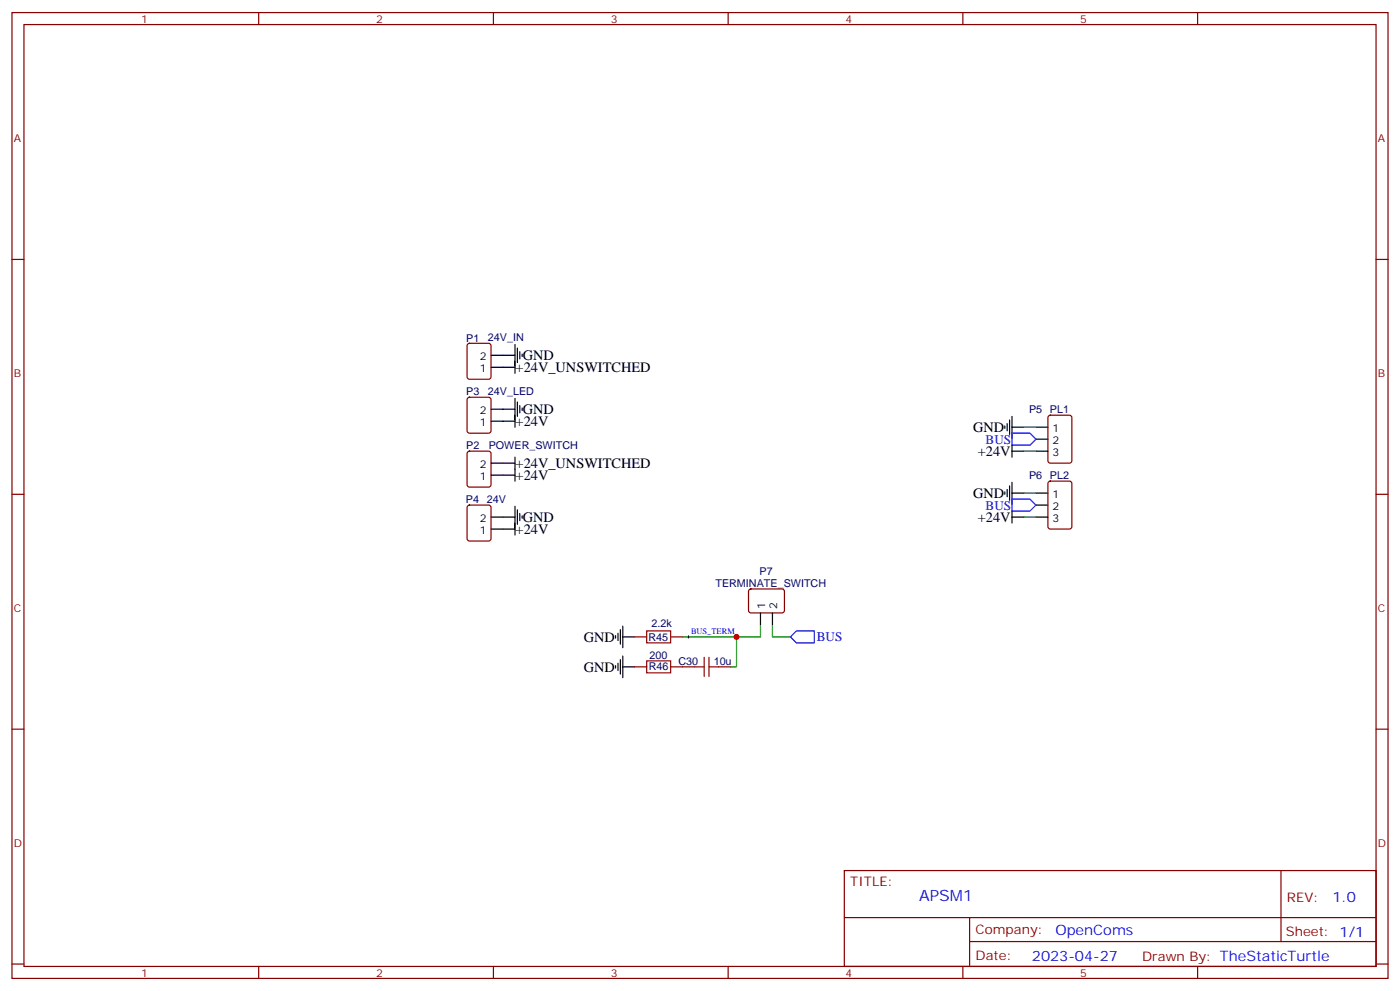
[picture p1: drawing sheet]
<svg xmlns="http://www.w3.org/2000/svg" width="412mm" height="292mm" viewBox="0 0 412 292" stroke-linecap="round" stroke-linejoin="round" font-family="sans-serif">
<g fill="none" stroke="#870000" stroke-width=".35">
<path d="M3.5 3.7h405.4v284.3h-405.4zM7.1 7.2h398.2v277.3h-398.2zM76.2 3.7v3.5M145.3 3.7v3.5M214.5 3.7v3.5M283.6 3.7v3.5M352.8 3.7v3.5M3.5 76.4h3.6M405.3 76.4h3.6M137.8 117.2l.5-.3h5.6l.7 .5v9.4l-.4 .7h-5.9l-.7-.4v-9.4zM137.8 101.3l.5-.2h5.6l.7 .4v9.4l-.4 .7-5.9 .1-.7-.5v-9.4zM137.8 133l.5-.2h5.6l.7 .5v9.4l-.4 .6-5.9 .1-.7-.5v-9.4z"/>
<path d="M308.9 122.4l.5-.2h5.6l.7 .5v12.9l-.4 .7h-5.9l-.7-.4v-13zM3.5 145.5h3.6M137.8 148.9l.5-.2h5.6l.7 .4v9.5l-.4 .6-5.9 .1-.7-.5v-9.4zM308.9 141.8l.5-.2h5.6l.7 .5v12.9l-.4 .7-5.9 .1-.7-.5v-13zM405.3 145.5h3.6M220.7 173.6l.5-.2h9.4l.5 .7-.1 5.9-.6 .4h-9.5l-.4-.7v-5.6zM187 196.3h3.5M187 187.5h3.5M197.6 196.3h7M197.6 187.5h3.5M211.7 196.3h3.5M3.5 214.7h3.6"/>
<path d="M405.3 214.7h3.6M248.7 256.3h156.6v28.2h-156.6zM377.3 256.3v20.9M248.7 270.1h156.5M285.6 277.2h119.6M285.6 270.1v14.2M3.5 283.8h3.6M76.2 284.5v3.5M145.3 284.5v3.5M214.5 284.5v3.5M283.6 284.5v3.5M352.8 284.5v3.5"/>
<path d="M405.3 283.8h3.6"/>
</g>
<g fill="none" stroke="#000" stroke-width=".35">
<path d="M144.6 108.1h7.1M144.6 104.6h7.1M151.7 101.4v8.5M151.7 117.3v8.5M152.4 102.5v4.2M152.4 118.4v4.2M153.1 103.5v2.2M153.1 119.4v2.1M153.8 104.2v.8M144.6 139.9h7.1M144.6 136.3h7.1M144.6 124h7.1"/>
<path d="M144.6 120.5h7.1M151.7 134.6v7M153.8 120.1v.7M296 125.4v.7M296.7 124.7v2.1M297.4 123.6v4.3M298.1 125.8h3.5M298.1 132.8h3.5M298.1 122.6v6.3M298.1 131.1v3.5M305.2 129.3h3.5M305.2 125.8h3.5"/>
<path d="M305.2 132.8h3.5M144.6 155.8h7.1M144.6 152.2h7.1M151.7 149v8.5M152.4 150.1v4.2M153.1 151.2v2.1M153.8 151.9v.7M296 144.8v.7M296.7 144.1v2.1M297.4 143.1v4.2M298.1 152.2h3.5M298.1 145.2h3.5"/>
<path d="M298.1 142v6.3M298.1 150.5v3.5M305.2 152.2h3.5M305.2 148.7h3.5M305.2 145.2h3.5M181.3 187.1v.8M181.3 196v.7M182 186.4v2.2M182 195.3v2.1M182.7 185.4v4.2M182.7 194.2v4.2M183.4 187.5h3.6"/>
<path d="M183.4 184.3v6.4M183.4 193.1v6.4M183.4 196.3h3.6M224 180.4v3.6M227.5 180.4v3.6"/>
</g>
<path d="M202.5 187.5h.7M202.8 187.1v.8" fill="none" stroke="#000" stroke-width=".29"/>
<path d="M301.6 132.8h3.6M301.6 125.8h3.6M301.6 145.2h3.6M301.6 152.2h3.6M201.1 187.5h15.9v8.8h-1.8M224 184v3.5h-7M227.5 184v3.5h5.3" fill="none" stroke="#008700" stroke-width=".35"/>
<path d="M190.5 194.6h7.1v3.5h-7.1zM190.5 185.7h7.1v3.6h-7.1zM204.6 196.3h2.8M207.4 193.5v5.6M208.8 196.3h2.9M208.8 193.5v5.6" fill="none" stroke="#a10000" stroke-width=".35"/>
<path d="M298.1 127.5h5.3l1.8 1.8-1.8 1.8h-5.3zM298.1 146.9h5.3l1.8 1.8-1.8 1.8h-5.3zM232.8 187.5l1.8-1.8h5.3v3.6h-5.3z" fill="none" stroke="#00f" stroke-width=".35"/>
<circle cx="217" cy="187.5" r=".88" fill="#c00"/>
<text font-size="4.6" fill="#00f" x="270.8" y="265.3">APSM1</text>
<g font-size="4.2">
<text x="154" y="106">GND</text>
<text x="151.9" y="109.6">+24V_UNSWITCHED</text>
<text x="151.9" y="125.4">+24V</text>
<text x="154" y="121.9">GND</text>
<text x="286.6" y="127.2">GND</text>
<text x="151.9" y="137.8">+24V_UNSWITCHED</text>
<text x="288" y="134.2">+24V</text>
<text x="151.9" y="141.3">+24V</text>
<text x="286.6" y="146.6">GND</text>
<text x="154" y="153.6">GND</text>
<text x="288" y="153.6">+24V</text>
<text x="151.9" y="157.1">+24V</text>
<text x="172" y="188.9">GND</text>
<text x="172" y="197.8">GND</text>
</g>
<g font-size="4.2" fill="#00f">
<text x="392.5" y="265.6">1.0</text>
<text x="310.9" y="275.1">OpenComs</text>
<text x="304" y="282.9">2023-04-27</text>
</g>
<g font-size="3.9" fill="#00f">
<text x="290.3" y="130.6">BUS</text>
<text x="290.3" y="150">BUS</text>
<text x="240.6" y="188.7">BUS</text>
</g>
<g font-size="3.9" fill="#800">
<text x="250.5" y="260.9">TITLE:</text>
<text x="379.1" y="265.6">REV:</text>
<text x="287.4" y="275.1">Company:</text>
<text x="378.7" y="275.7">Sheet: 1/1</text>
<text x="287.4" y="282.8">Date:</text>
<text x="336.4" y="282.8">Drawn By: TheStaticTurtle</text>
</g>
<g font-size="3.2" fill="#800">
<text x="41.6" y="6.7">1</text>
<text x="110.8" y="6.7">2</text>
<text x="179.9" y="6.7">3</text>
<text x="249.1" y="6.7">4</text>
<text x="318.2" y="6.7">5</text>
<text x="4.1" y="41.8">A</text>
<text x="405.9" y="41.8">A</text>
<text x="4.1" y="110.9">B</text>
<text x="405.9" y="110.9">B</text>
<text x="4.1" y="180.1">C</text>
<text x="405.9" y="180.1">C</text>
<text x="4.1" y="249.2">D</text>
<text x="405.9" y="249.2">D</text>
<text x="41.6" y="287.5">1</text>
<text x="110.8" y="287.5">2</text>
<text x="179.9" y="287.5">3</text>
<text x="249.1" y="287.5">4</text>
<text x="318.2" y="287.5">5</text>
</g>
<g font-size="3.2" fill="#000080">
<text x="137.3" y="100.5">P1</text>
<text x="143.7" y="100.4">24V_IN</text>
<text x="137.3" y="116.4">P3</text>
<text x="143.7" y="116.3">24V_LED</text>
<text x="303.1" y="121.6">P5</text>
<text x="309.3" y="121.6">PL1</text>
<text x="137.3" y="132.3">P2</text>
<text x="144" y="132.2">POWER_SWITCH</text>
<text x="303.1" y="141.1">P6</text>
<text x="309.3" y="141.1">PL2</text>
<text x="137.2" y="148.1">P4</text>
<text x="143.4" y="148.1">24V</text>
<text x="210.7" y="172.8">TERMINATE_SWITCH</text>
<text x="223.8" y="169.2">P7</text>
<text x="191.9" y="184.7">2.2k</text>
<text x="191" y="188.7">R45</text>
<text x="191.1" y="197.3">R46</text>
<text x="191.3" y="194">200</text>
<text x="199.8" y="195.7">C30</text>
<text x="210.2" y="195.7">10u</text>
</g>
<g font-size="3.2">
<text x="141.3" y="106">2</text>
<text x="141.3" y="109.5">1</text>
<text x="141.3" y="125.4">1</text>
<text x="141.3" y="121.9">2</text>
<text x="310" y="130.7">2</text>
<text x="310" y="127.2">1</text>
<text x="141.3" y="137.8">2</text>
<text x="310" y="134.2">3</text>
<text x="141.3" y="141.3">1</text>
<text x="310" y="146.6">1</text>
<text x="141.3" y="153.6">2</text>
<text x="310" y="150.1">2</text>
<text x="310" y="153.6">3</text>
<text x="141.3" y="157.2">1</text>
<text x="225.4" y="179.1" transform="rotate(-90 225.4 179.1)">1</text>
<text x="229" y="179.1" transform="rotate(-90 229 179.1)">2</text>
</g>
<text font-size="2.5" fill="#00f" x="203.6" y="186.6">BUS_TERM</text>
</svg>
